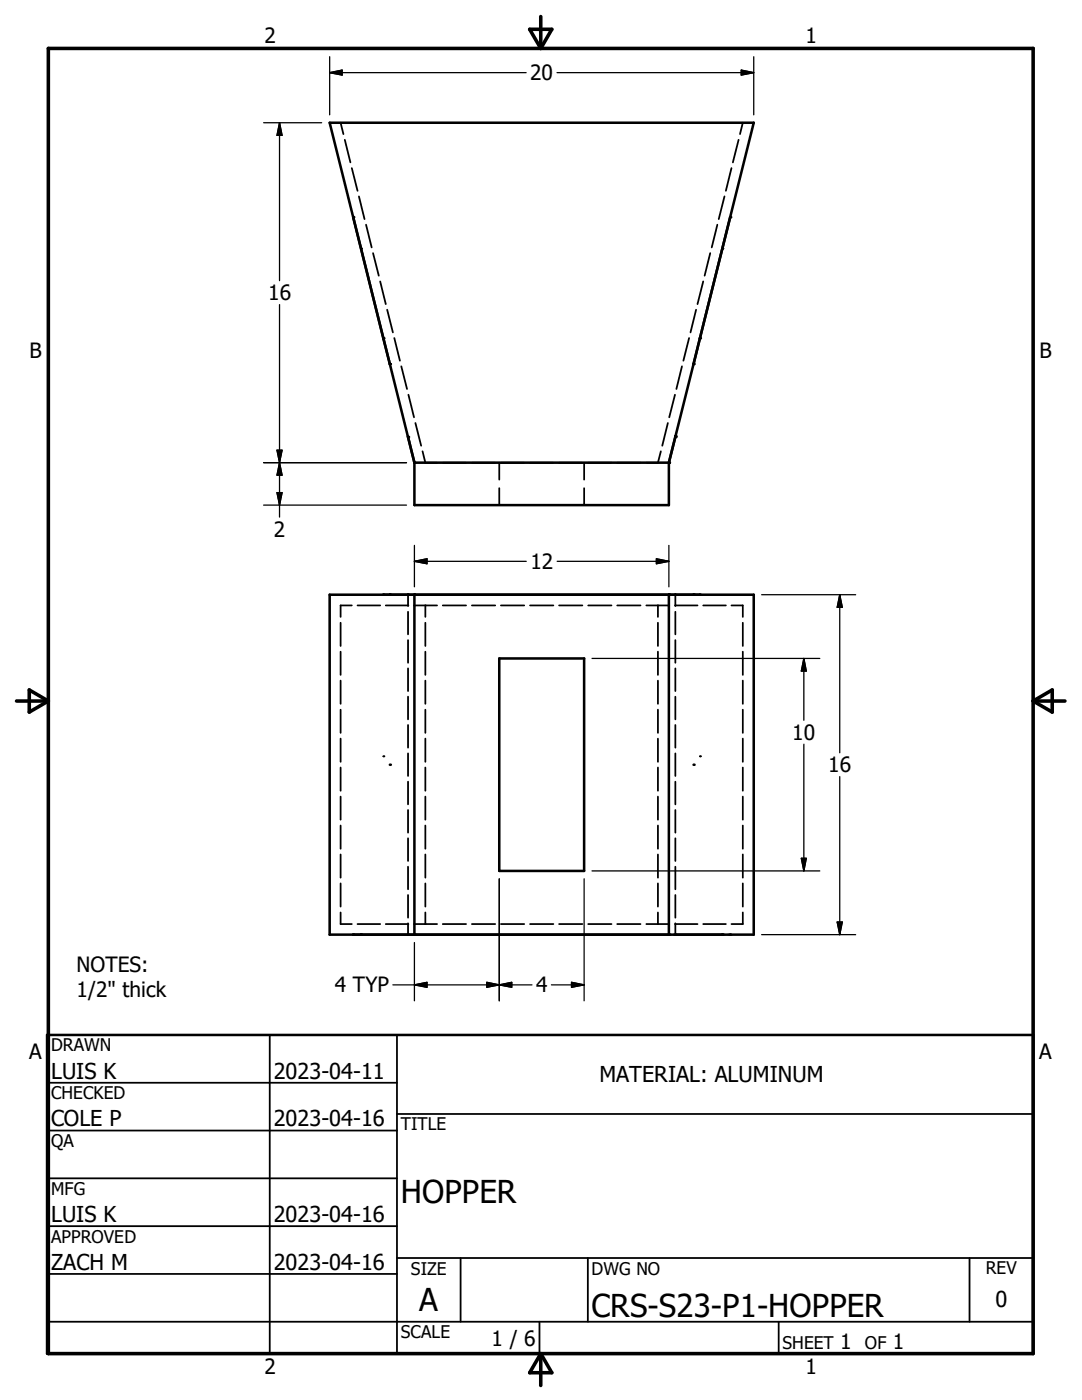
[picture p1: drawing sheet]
<svg xmlns="http://www.w3.org/2000/svg" width="216mm" height="279mm" viewBox="0 0 216 279" stroke-linecap="round" stroke-linejoin="round" font-family="sans-serif">
<g fill="#000">
<circle cx="70.5" cy="43.3" r=".25"/>
<circle cx="72" cy="49.6" r=".18"/>
<circle cx="144.1" cy="49.6" r=".18"/>
<circle cx="145.7" cy="43.3" r=".25"/>
<circle cx="76.5" cy="67.5" r=".25"/>
<circle cx="77.8" cy="72.6" r=".18"/>
<circle cx="77.8" cy="72.6" r=".25"/>
<circle cx="138.4" cy="72.6" r=".25"/>
<circle cx="139.7" cy="67.5" r=".25"/>
<circle cx="139.7" cy="67.5" r=".18"/>
<circle cx="81.4" cy="87.2" r=".25"/>
<circle cx="82.7" cy="92.3" r=".25"/>
<circle cx="133.5" cy="92.3" r=".25"/>
<circle cx="133.5" cy="92.3" r=".18"/>
<circle cx="134.8" cy="87.2" r=".25"/>
<circle cx="134.8" cy="87.2" r=".18"/>
<circle cx="134.8" cy="87" r=".25"/>
<circle cx="76.5" cy="118.7" r=".25"/>
<circle cx="77.8" cy="118.7" r=".25"/>
<circle cx="81.4" cy="118.7" r=".18"/>
<circle cx="81.4" cy="118.7" r=".25"/>
<circle cx="82.7" cy="118.7" r=".25"/>
<circle cx="133.5" cy="118.7" r=".25"/>
<circle cx="138.4" cy="118.7" r=".25"/>
<circle cx="139.7" cy="118.7" r=".25"/>
<circle cx="76.5" cy="150.9" r=".18"/>
<circle cx="77.8" cy="152.6" r=".25"/>
<circle cx="138.4" cy="152.6" r=".25"/>
<circle cx="139.7" cy="150.9" r=".18"/>
<circle cx="70.5" cy="186.5" r=".25"/>
<circle cx="72" cy="186.5" r=".25"/>
<circle cx="81.4" cy="186.5" r=".25"/>
<circle cx="82.7" cy="186.5" r=".25"/>
<circle cx="133.5" cy="186.5" r=".25"/>
<circle cx="144.1" cy="186.5" r=".25"/>
<circle cx="145.7" cy="186.5" r=".25"/>
</g>
<g fill="none" stroke="#000" stroke-width=".36">
<path d="M68 24.5l.5 2.3M68.8 27.9l1.1 4.5M70.2 33.6l1.1 4.5M71.6 39.2l1.1 4.5M144.6 39.2l-1.2 4.5M146 33.6l-1.2 4.5M147.4 27.9l-1.2 4.5M148.2 24.5l-.5 2.3M73 44.8l1.2 4.6M74.4 50.5l1.2 4.5M75.9 56.2l1.1 4.5M140.3 56.2l-1.1 4.5"/>
<path d="M141.7 50.5l-1.1 4.5M143.1 44.8l-1.1 4.6M77.3 61.8l1.1 4.5M78.7 67.5l1.1 4.5M80.1 73.1l1.1 4.5M81.5 78.8l1.1 4.5M134.7 78.8l-1.2 4.5M136.1 73.1l-1.1 4.5M137.5 67.5l-1.1 4.5M138.9 61.8l-1.1 4.5M82.9 84.4l1.1 4.6M84.3 90.1l.6 2.2h2.3"/>
<path d="M88.3 92.3h4.7M94.2 92.3h4.6M99.6 92.3v3.4M99.6 97.4v3.4M100 92.3h4.6M105.8 92.3h4.6M111.6 92.3h4.6M116.6 92.3v3.4M116.6 97.4v3.4M117.4 92.3h4.6M123.2 92.3h4.6M131.9 90.1l-.6 2.2h-2.3"/>
<path d="M133.3 84.4l-1.2 4.6M134.8 87.1v.1M134.8 87v.1M81.4 118.7h.1M81.4 118.7v2.3M134.8 118.7v2.3M68 124.3v4.6M68 130.1v4.6M68 135.8v4.7M70.2 120.8h-2.2v2.3M71.3 120.8h4.6M77 120.8h4.5"/>
<path d="M81.4 122.1v4.5M81.4 127.7v4.6M81.4 133.4v4.5M81.4 139v4.6M82.6 120.8h4.6M84.9 120.8v2.3M84.9 124.3v4.6M84.9 130.1v4.6M84.9 135.8v4.7M88.3 120.8h4.7M94.2 120.8h4.6M100 120.8h4.6"/>
<path d="M105.8 120.8h4.6M111.6 120.8h4.6M117.4 120.8h4.6M123.2 120.8h4.6M129 120.8h4.5M131.3 120.8v2.3M131.3 124.3v4.6M131.3 130.1v4.6M131.3 135.8v4.7M134.7 120.8h4.5M134.8 122.1v4.5M134.8 127.7v4.6"/>
<path d="M134.8 133.4v4.5M134.8 139v4.6M140.3 120.8h4.5M146 120.8h2.2v2.3M148.2 124.3v4.6M148.2 130.1v4.6M148.2 135.8v4.7M68 141.6v4.7M68 147.4v4.6M68 153.2v4.6M68 159v4.6M81.4 144.7v4.5"/>
<path d="M81.4 150.4v4.5M81.4 156v4.5M84.9 141.6v4.7M84.9 147.4v4.6M84.9 153.2v4.6M84.9 159v4.6M131.3 141.6v4.7M131.3 147.4v4.6M131.3 153.2v4.6M131.3 159v4.6M134.8 144.7v4.5M134.8 150.4v4.5"/>
<path d="M134.8 156v4.5M148.2 141.6v4.7M148.2 147.4v4.6M148.2 153.2v4.6M148.2 159v4.6M68 164.8v4.6M68 170.5v4.7M68 176.3v4.6M81.4 161.7v4.5M81.4 167.3v4.5M81.4 173v4.5M81.4 178.6v4.5"/>
<path d="M84.9 164.8v4.6M84.9 170.5v4.7M84.9 176.3v4.6M131.3 164.8v4.6M131.3 170.5v4.7M131.3 176.3v4.6M134.8 161.7v4.5M134.8 167.3v4.5M134.8 173v4.5M134.8 178.6v4.5M148.2 164.8v4.6M148.2 170.5v4.7"/>
<path d="M148.2 176.3v4.6M68 182.1v2.3h2.2M71.3 184.4h4.6M77 184.4h4.5M81.4 184.3v2.2M82.6 184.4h4.6M84.9 182.1v2.3M88.3 184.4h4.7M94.2 184.4h4.6M100 184.4h4.6M105.8 184.4h4.6M111.6 184.4h4.6"/>
<path d="M117.4 184.4h4.6M123.2 184.4h4.6M129 184.4h4.5M131.3 182.1v2.3M133.5 186.5h.4M134.3 186.5h.5M134.7 184.4h4.5M134.8 184.3v2.2M140.3 184.4h4.5M144.1 186.5h.6M145.2 186.5h.5M148.2 182.1v2.3h-2.2"/>
<path d="M9.4 216.1h69.8M53.8 206.5v63.6M79.2 206.5v63.6M9.4 225.6h69.8M9.4 235.2h69.8M79.2 222.3h127M9.4 244.7h69.8M9.4 254.2h69.8M79.2 251.1h127M91.9 251.1v12.7M117.3 251.1v12.7M193.5 251.1v12.7"/>
<path d="M9.4 263.8h196.8M107.6 263.8v6.3M155.4 263.8v6.3"/>
</g>
<path d="M82.7 92.3h50.8M82.7 92.3l-16.9-67.8h84.6l-16.9 67.8M82.7 92.3v8.5h50.8v-8.5M134.8 87v.2M65.8 118.7h84.6v67.8h-84.6zM82.7 118.7v67.8M133.5 118.7v67.8M99.6 131.4h17v42.4h-17zM9.4 206.5h196.8v63.6h-196.8z" fill="none" stroke="#000" stroke-width=".51"/>
<path d="M9.6 9.7h196.6v260.4h-196.6zM105.7 5.8h4.4l-2.2 3.9zM107.9 3.3v6.4M3.3 139.9h6.3M5.8 137.7l3.8 2.2-3.8 2.2zM206.2 139.9h6.3M206.2 139.9l3.8-2.2v4.4zM107.9 270.1v6.4M107.9 270.1l2.2 3.9h-4.4z" fill="none" stroke="#000" stroke-width=".71"/>
<g fill="none" stroke="#000" stroke-width=".25">
<path d="M65.8 14.5h39.2M65.8 14.5l2.5-.5v1zM65.8 11.3v11.6M111.1 14.5h39.3M147.9 14l2.5 .5-2.5 .5zM150.4 11.3v11.6M52.6 24.5h11.6M55.8 24.5v31.5M55.8 24.5l.5 2.5h-1zM55.8 60.8v42.4M52.6 92.3h28.5M55.3 89.8h1l-.5 2.5z"/>
<path d="M55.3 98.3h1l-.5 2.5zM55.8 92.3l.5 2.5h-1zM52.6 100.8h28.5M82.7 112l2.5-.5v1zM82.7 108.8v8.3M82.7 112h22.3M111.2 112h22.3M131 111.5l2.5 .5-2.5 .5zM133.5 108.8v8.3M152 118.7h18.7M167.6 118.7v31.5M167.6 118.7l.5 2.5h-1z"/>
<path d="M118.1 131.4h45.5M160.4 131.4v12.3M160.4 131.4l.5 2.5h-1zM160.4 148.5v25.3M167.6 155v31.5M99.6 175.4v24.3M116.6 175.4v24.3M118.1 173.8h45.5M159.9 171.3h1l-.5 2.5zM78.4 196.6h27.7M82.7 196.6l2.5-.6v1zM82.7 188.1v11.6"/>
<path d="M97.1 196l2.5 .6-2.5 .4zM99.6 196.6l2.5-.6v1zM110 196.6h6.6M114 196l2.6 .6-2.6 .4zM152 186.5h18.7M167.1 184h1l-.5 2.5z"/>
</g>
<g fill="#000" stroke="#000" stroke-width=".25">
<path d="M65.8 14.5l2.5-.5v1zM147.9 14l2.5 .5-2.5 .5zM55.8 24.5l.5 2.5h-1zM55.3 89.8h1l-.5 2.5zM55.3 98.3h1l-.5 2.5zM55.8 92.3l.5 2.5h-1zM82.7 112l2.5-.5v1zM131 111.5l2.5 .5-2.5 .5zM160.4 131.4l.5 2.5h-1zM167.6 118.7l.5 2.5h-1zM159.9 171.3h1l-.5 2.5zM82.7 196.6l2.5-.6v1z"/>
<path d="M97.1 196l2.5 .6-2.5 .4zM99.6 196.6l2.5-.6v1zM114 196l2.6 .6-2.6 .4zM167.1 184h1l-.5 2.5z"/>
</g>
<g font-size="6.3">
<text x="80" y="240">HOPPER</text>
<text x="83.7" y="261.6">A</text>
<text x="118" y="262.9">CRS-S23-P1-HOPPER</text>
</g>
<g font-size="4.4">
<text x="10.2" y="215.3">LUIS K</text>
<text x="54.6" y="215.3">2023-04-11</text>
<text x="119.6" y="216">MATERIAL: ALUMINUM</text>
<text x="10.2" y="224.8">COLE P</text>
<text x="54.6" y="224.8">2023-04-16</text>
<text x="10.2" y="243.9">LUIS K</text>
<text x="54.6" y="243.9">2023-04-16</text>
<text x="10.2" y="253.4">ZACH M</text>
<text x="54.6" y="253.4">2023-04-16</text>
<text x="198.6" y="260.9">0</text>
</g>
<g font-size="4.2">
<text x="52.8" y="8.7">2</text>
<text x="160.7" y="8.7">1</text>
<text x="105.8" y="16">20</text>
<text x="53.5" y="59.9">16</text>
<text x="5.9" y="71.5">B</text>
<text x="207.4" y="71.5">B</text>
<text x="54.7" y="107.1">2</text>
<text x="105.8" y="113.6">12</text>
<text x="158.1" y="147.7">10</text>
<text x="165.3" y="154.1">16</text>
<text x="15.3" y="194">NOTES:</text>
<text x="15.3" y="199">1/2&quot; thick</text>
<text x="66.8" y="198">4 TYP</text>
<text x="107" y="198">4</text>
<text x="5.8" y="211.4">A</text>
<text x="207.4" y="211.4">A</text>
<text x="98.1" y="268.7">1 / 6</text>
<text x="167.7" y="269.3">1</text>
<text x="178.2" y="269.3">1</text>
<text x="52.8" y="274.2">2</text>
<text x="160.7" y="274.2">1</text>
</g>
<g font-size="3.5">
<text x="10.2" y="209.8">DRAWN</text>
<text x="10.2" y="219.4">CHECKED</text>
<text x="80" y="225.6">TITLE</text>
<text x="10.2" y="229">QA</text>
<text x="10.2" y="238.5">MFG</text>
<text x="10.2" y="248.1">APPROVED</text>
<text x="82" y="254.4">SIZE</text>
<text x="118" y="254.4">DWG NO</text>
<text x="196.7" y="254.3">REV</text>
<text x="80" y="267.1">SCALE</text>
<text x="156.1" y="269.3">SHEET</text>
<text x="172.6" y="269.3">OF</text>
</g>
</svg>
